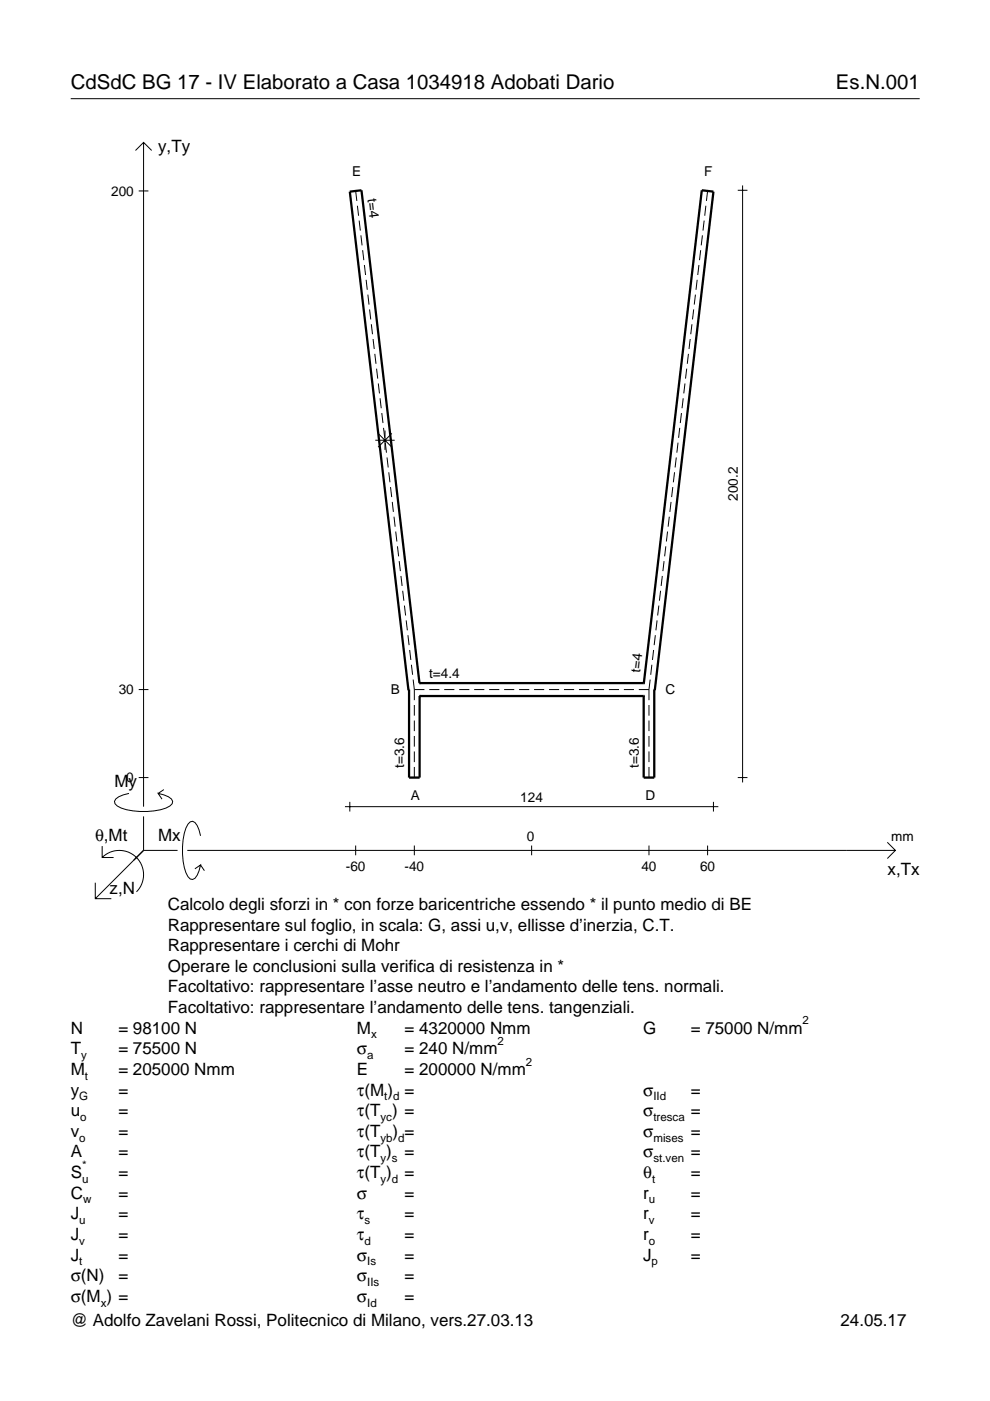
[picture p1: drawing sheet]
<svg xmlns="http://www.w3.org/2000/svg" width="210mm" height="297mm" viewBox="0 0 210 297" stroke-linecap="round" stroke-linejoin="round" font-family="sans-serif">
<g fill="none" stroke="#000" stroke-width=".21">
<path d="M15 20.9h180M28.7 31.9l1.7-1.7 1.8 1.7M30.4 30.2v140.8M157.4 39.3v126.6M29.4 40.5h2.1M75.4 40.5l.3 2.1M75.8 43.6l.2 2.1M76.1 46.8l.3 2.1M76.5 49.9l.3 2.1M76.9 53l.2 2.2M77.3 56.2l.2 2.1M77.6 59.3l.3 2.1"/>
<path d="M147.8 59.3l-.2 2.1M148.2 56.2l-.3 2.1M148.6 53l-.3 2.2M148.9 49.9l-.2 2.1M149.3 46.8l-.3 2.1M149.7 43.6l-.3 2.1M150 40.5l-.2 2.1M156.4 40.3h2.1M78 62.5l.2 2.1M78.4 65.6l.2 2.1M78.7 68.7l.3 2.2M79.1 71.9l.2 2.1"/>
<path d="M79.5 75l.2 2.1M79.8 78.2l.3 2.1M145.6 78.2l-.3 2.1M146 75l-.3 2.1M146.3 71.9l-.2 2.1M146.7 68.7l-.2 2.2M147.1 65.6l-.3 2.1M147.4 62.5l-.2 2.1M79.6 93.3h4.1M80.2 91.9l2.9 2.9M80.2 81.3l.3 2.1M80.6 84.4l.2 2.2"/>
<path d="M80.9 87.6l.3 2.1M81.3 90.7l.3 2.1M81.6 91.3v4.1M81.7 93.9l.2 2.1M82.1 97l.2 2.1M83.1 91.9l-2.9 2.9M143.4 97l-.3 2.1M143.8 93.9l-.3 2.1M144.1 90.7l-.2 2.1M144.5 87.6l-.3 2.1M144.9 84.4l-.3 2.2M145.2 81.3l-.2 2.1"/>
<path d="M82.4 100.1l.3 2.2M82.8 103.3l.2 2.1M83.2 106.4l.2 2.1M83.5 109.6l.3 2.1M83.9 112.7l.2 2.1M84.3 115.8l.2 2.2M84.6 119l.3 2.1M140.8 119l-.3 2.1M141.2 115.8l-.3 2.2M141.5 112.7l-.2 2.1M141.9 109.6l-.2 2.1M142.3 106.4l-.3 2.1"/>
<path d="M142.6 103.3l-.2 2.1M143 100.1l-.2 2.2M85 122.1l.3 2.1M85.4 125.3l.2 2.1M85.7 128.4l.3 2.1M86.1 131.5l.3 2.1M86.5 134.7l.2 2.1M86.9 137.8l.2 2.1M138.6 137.8l-.3 2.1M138.9 134.7l-.2 2.1M139.3 131.5l-.2 2.1M139.7 128.4l-.3 2.1"/>
<path d="M140.1 125.3l-.3 2.1M140.4 122.1l-.2 2.1M29.4 146.2h2.1M87.2 140.9l.3 2.2M87.6 144.1l.2 2.1M87.8 146.2h2.2M87.8 146.2v2.3M87.8 149.5v2.2M87.8 152.8v2.2M87.8 156v2.3M87.8 159.3v2.3M91 146.2h2.2"/>
<path d="M94.2 146.2h2.1M97.4 146.2h2.1M100.5 146.2h2.2M103.7 146.2h2.2M106.9 146.2h2.1M110.1 146.2h2.1M113.2 146.2h2.2M116.4 146.2h2.1M119.6 146.2h2.1M122.8 146.2h2.1M125.9 146.2h2.2M129.1 146.2h2.1"/>
<path d="M132.3 146.2h2.1M135.4 146.2h2.2M137.6 146.2v2.3M137.6 149.5v2.2M137.6 152.8v2.2M137.6 156v2.3M137.6 159.3v2.3M137.8 144.1l-.2 2.1M138.2 140.9l-.2 2.2M21.7 179.4v2.4h2.4M27.3 168.2a3.6 3.6 0 0 0-3 1.7l.1 .5a5.6 5.6 0 0 0 3.8 1.5 13.4 13.4 0 0 0 7.8-1l.5-.5 .1-.5a3.6 3.6 0 0 0-3.1-1.7l.8 1.2M29.4 164.9h2.1"/>
<path d="M30.4 173.1v7.2M34.7 167.4l-1.2 .8M42.5 177.2a3.6 3.6 0 0 0-1.7-3.1l-.5 .2a5.7 5.7 0 0 0-1.5 3.7 13.3 13.3 0 0 0 1 7.9l.5 .5 .5 .1a3.6 3.6 0 0 0 1.7-3.1l-1.2 .8M73.1 171h79.2M74.2 170v2.1M75.4 179.3v2M87.8 162.6v2.3M87.8 179.3v2M112.7 179.3v2M137.6 162.6v2.3M137.6 179.3v2M150 179.3v2"/>
<path d="M151.3 170v2.1M156.4 164.9h2.1M188.1 178.6l1.7 1.7-1.7 1.7M20.2 187.2v3.3h3.4M21.7 181.8a5.1 5.1 0 0 1 7.2 0 5.1 5.1 0 0 1 0 7.3M30.4 180.3l-10.2 10.2M30.4 180.3h7.2M39.7 180.3h150.1M42.5 183.4l.8 1.2"/>
</g>
<path d="M86.6 146.2h.1v18.7h2.3v-17.3M88.9 144.8h.1M88.9 144.8h47.6M88.9 144.8l-12.3-104.5-2.4 .3 12.4 105.8M89 147.6h.1M89 147.6h47.5M136.5 147.6h.1M136.5 144.8h.1M136.5 144.8l12.3-104.5 2.5 .3-12.5 105.8M138.8 146.2h-.1v18.7h-2.2v-17.3" fill="none" stroke="#000" stroke-width=".48"/>
<g font-size="4.3">
<text x="15" y="18.9">CdSdC BG 17 - IV Elaborato a Casa 1034918 Adobati Dario</text>
<text x="177.2" y="18.9">Es.N.001</text>
</g>
<g font-size="3.6">
<text x="33.5" y="32.3">y,Ty</text>
<text x="24.3" y="166.9">My</text>
<text x="20.1" y="178.2">θ,Mt</text>
<text x="33.5" y="178.2">Mx</text>
<text x="188.2" y="185.5">x,Tx</text>
<text x="23.2" y="189.6">z,N</text>
<text x="35.6" y="192.9">Calcolo degli sforzi in * con forze baricentriche essendo * il punto medio di BE</text>
<text x="35.6" y="197.3">Rappresentare sul foglio, in scala: G, assi u,v, ellisse d’inerzia, C.T.</text>
<text x="35.6" y="201.7">Rappresentare i cerchi di Mohr</text>
<text x="35.6" y="206">Operare le conclusioni sulla verifica di resistenza in *</text>
<text x="35.6" y="210.4">Facoltativo: rappresentare l’asse neutro e l’andamento delle tens. normali.</text>
<text x="35.6" y="214.8">Facoltativo: rappresentare l’andamento delle tens. tangenziali.</text>
<text x="15" y="219.2">N</text>
<text x="25.1" y="219.2">= 98100 N</text>
<text x="75.7" y="219.2">M</text>
<text x="85.8" y="219.2">= 4320000 Nmm</text>
<text x="136.4" y="219.2">G</text>
<text x="146.5" y="219.2">= 75000 N/mm</text>
<text x="15" y="227.9">M</text>
<text x="15" y="223.5">T</text>
<text x="25.1" y="223.5">= 75500 N</text>
<text x="25.1" y="227.9">= 205000 Nmm</text>
<text x="75.7" y="223.5">σ</text>
<text x="75.7" y="227.9">E</text>
<text x="85.8" y="223.5">= 240 N/mm</text>
<text x="85.8" y="227.9">= 200000 N/mm</text>
<text x="15" y="232.3">y</text>
<text x="25.1" y="232.3">=</text>
<text x="75.7" y="232.3">τ(M ) =</text>
<text x="136.4" y="232.3">σ</text>
<text x="146.5" y="232.3">=</text>
<text x="15" y="236.7">u</text>
<text x="25.1" y="236.7">=</text>
<text x="75.7" y="236.7">τ(T ) =</text>
<text x="136.4" y="236.7">σ</text>
<text x="146.5" y="236.7">=</text>
<text x="15" y="241">v</text>
<text x="15" y="245.4">A</text>
<text x="25.1" y="241">=</text>
<text x="25.1" y="245.4">=</text>
<text x="75.7" y="245.4">τ(T )</text>
<text x="75.7" y="241">τ(T</text>
<text x="83.3" y="241">) =</text>
<text x="85.8" y="245.4">=</text>
<text x="136.4" y="241">σ</text>
<text x="136.4" y="245.4">σ</text>
<text x="146.5" y="241">=</text>
<text x="146.5" y="245.4">=</text>
<text x="15" y="249.8">S</text>
<text x="25.1" y="249.8">=</text>
<text x="75.7" y="249.8">τ(T )</text>
<text x="85.8" y="249.8">=</text>
<text x="136.4" y="249.8">θ</text>
<text x="146.5" y="249.8">=</text>
<text x="15" y="254.2">C</text>
<text x="25.1" y="254.2">=</text>
<text x="75.7" y="254.2">σ</text>
<text x="85.8" y="254.2">=</text>
<text x="136.4" y="254.2">r</text>
<text x="146.5" y="254.2">=</text>
<text x="15" y="258.5">J</text>
<text x="15" y="262.9">J</text>
<text x="25.1" y="258.5">=</text>
<text x="25.1" y="262.9">=</text>
<text x="75.7" y="258.5">τ</text>
<text x="75.7" y="262.9">τ</text>
<text x="85.8" y="258.5">=</text>
<text x="85.8" y="262.9">=</text>
<text x="136.4" y="258.5">r</text>
<text x="136.4" y="262.9">r</text>
<text x="146.5" y="258.5">=</text>
<text x="146.5" y="262.9">=</text>
<text x="15" y="267.3">J</text>
<text x="25.1" y="267.3">=</text>
<text x="75.7" y="267.3">σ</text>
<text x="85.8" y="267.3">=</text>
<text x="136.4" y="267.3">J</text>
<text x="146.5" y="267.3">=</text>
<text x="15" y="271.7">σ(N)</text>
<text x="25.1" y="271.7">=</text>
<text x="75.7" y="271.7">σ</text>
<text x="85.8" y="271.7">=</text>
<text x="15" y="281.2">@ Adolfo Zavelani Rossi, Politecnico di Milano, vers.27.03.13</text>
<text x="15" y="276">σ(M ) =</text>
<text x="75.7" y="276">σ</text>
<text x="85.8" y="276">=</text>
<text x="178.2" y="281.2">24.05.17</text>
</g>
<g font-size="2.9">
<text x="23.6" y="41.5">200</text>
<text x="74.7" y="37.3">E</text>
<text x="149.3" y="37.3">F</text>
<text x="77.9" y="42.3" transform="rotate(83 77.9 42.3)">t=4</text>
<text x="156.4" y="106.2" transform="rotate(-90 156.4 106.2)">200.2</text>
<text x="91" y="143.8">t=4.4</text>
<text x="135.7" y="142.7" transform="rotate(-83 135.7 142.7)">t=4</text>
<text x="25.2" y="147.2">30</text>
<text x="82.8" y="147.1">B</text>
<text x="141.1" y="147.1">C</text>
<text x="26.8" y="165.9">0</text>
<text x="85.7" y="162.8" transform="rotate(-90 85.7 162.8)">t=3.6</text>
<text x="135.4" y="162.8" transform="rotate(-90 135.4 162.8)">t=3.6</text>
<text x="87.1" y="169.7">A</text>
<text x="110.3" y="170">124</text>
<text x="136.8" y="169.7">D</text>
<text x="111.7" y="178.2">0</text>
<text x="189" y="178.2">mm</text>
<text x="73.3" y="184.7">-60</text>
<text x="85.8" y="184.7">-40</text>
<text x="136" y="184.7">40</text>
<text x="148.4" y="184.7">60</text>
</g>
<g font-size="2.4">
<text x="78.7" y="220.2">x</text>
<text x="105.5" y="221.5">2</text>
<text x="170.2" y="217.2">2</text>
<text x="17.2" y="224.5">y</text>
<text x="77.9" y="224.5">a</text>
<text x="111.5" y="225.9">2</text>
<text x="16.8" y="233.3">G</text>
<text x="18" y="228.9">t</text>
<text x="81.5" y="233.3">t d</text>
<text x="138.5" y="233.3">IId</text>
<text x="17" y="237.7">o</text>
<text x="80.7" y="237.7">yc</text>
<text x="138.5" y="237.7">tresca</text>
<text x="16.8" y="242">o</text>
<text x="80.7" y="242">yb d</text>
<text x="138.5" y="242">mises</text>
<text x="17.4" y="250.8">u</text>
<text x="17.4" y="247.8">*</text>
<text x="80.7" y="246.4">y s</text>
<text x="80.7" y="250.8">y d</text>
<text x="138.2" y="250.8">t</text>
<text x="138.5" y="246.4">st.ven</text>
<text x="17.6" y="255.2">w</text>
<text x="137.6" y="255.2">u</text>
<text x="16.8" y="259.5">u</text>
<text x="16.8" y="263.9">v</text>
<text x="77.3" y="259.5">s</text>
<text x="77.3" y="263.9">d</text>
<text x="137.6" y="259.5">v</text>
<text x="137.6" y="263.9">o</text>
<text x="16.8" y="268.3">t</text>
<text x="77.9" y="268.3">Is</text>
<text x="138.2" y="268.3">p</text>
<text x="77.9" y="272.7">IIs</text>
<text x="21.4" y="277">x</text>
<text x="77.9" y="277">Id</text>
</g>
</svg>
